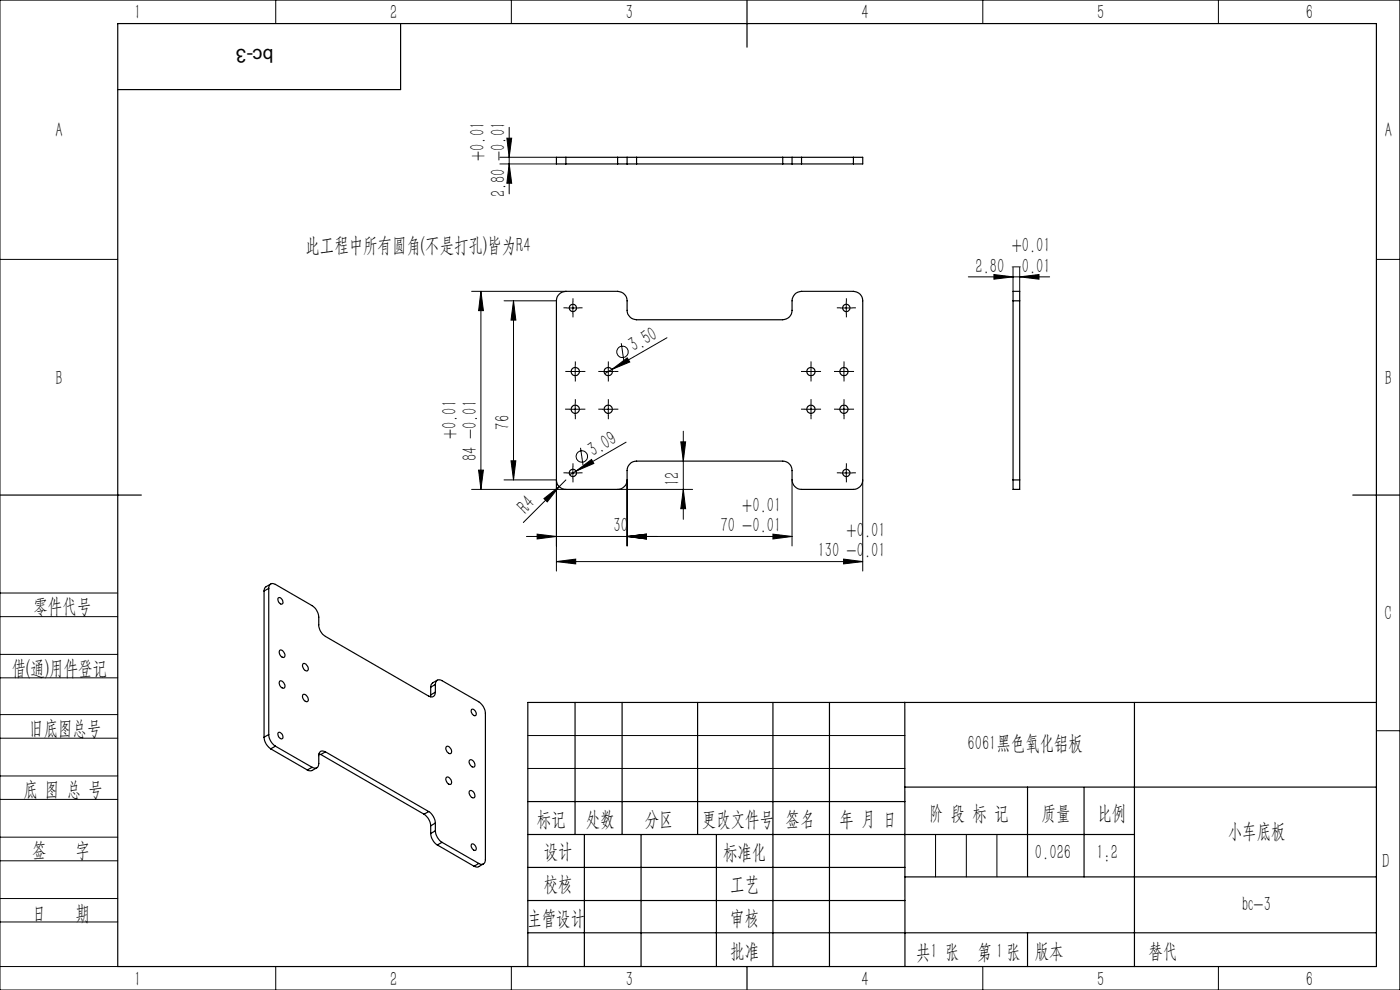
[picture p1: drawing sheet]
<svg xmlns="http://www.w3.org/2000/svg" width="297mm" height="210mm" viewBox="0 0 297 210" stroke-linecap="round" stroke-linejoin="round" font-family="sans-serif">
<g fill="none" stroke="#000" stroke-width=".25">
<path d="M25 5h267v200h-267zM85 5v14h-60M158.5 0v10M120.1 33.4h-2.1v1.4h2.1M120.1 34.8h10.9M120.1 33.4h10.9M120.1 33.4v1.4M131 34.8h2M131 33.4h2M131 33.4v1.4M133 34.8h2M133 33.4h2"/>
<path d="M133 33.4v1.4M135 34.8h31.1M135 33.4h31.1M135 33.4v1.4M166.1 34.8h1.9M166.1 33.4h1.9M166.1 33.4v1.4M168 34.8h2M168 33.4h2M168 33.4v1.4M170 33.4v1.4M170 34.8h11"/>
<path d="M170 33.4h11M181 33.4h2v1.4h-2M181 33.4v1.4M118.6 62.4l.7-.4 .8-.2h10.9a2.05 2.05 0 0 1 2 2v2a2.05 2.05 0 0 0 2 2h31.1a1.99 1.99 0 0 0 1.9-2v-2a2.05 2.05 0 0 1 2-2h11a1.99 1.99 0 0 1 2 2v38a1.99 1.99 0 0 1-2 2h-11a2.05 2.05 0 0 1-2-2v-2a1.99 1.99 0 0 0-1.9-2h-31.1a2.05 2.05 0 0 0-2 2v2a2.05 2.05 0 0 1-2 2h-10.9a2.05 2.05 0 0 1-2.1-2v-38a1.78 1.78 0 0 1 .6-1.4zM214.9 63.8v-2h1.4v2M214.9 63.8h1.4M214.9 63.8v38M216.3 63.8v38M0 105h30M214.9 101.8v2h1.4v-2M214.9 101.8h1.4M287 105h10"/>
<path d="M56 125.4v31M57 124.8a.88 .88 0 0 1 .4-.9 .88 .88 0 0 1 1 .1l7.8 4.5a3.2 3.2 0 0 1 1.4 2.4 4.7 4.7 0 0 0 .2 2.7l.7 1 .5 .4 21.9 12.7a.88 .88 0 0 0 1 0 .88 .88 0 0 0 .5-.9M57 124.8v31M57 124.8l-1 .6M57.4 123.9l-1.1 .7-.3 .8M59 126.9a.8 .8 0 0 1 .9 .3 .8 .8 0 0 1-.1 1 .96 .96 0 0 1-.8-1.3zM59.3 138a.84 .84 0 0 1 1.1 .8 .49 .49 0 0 1-.2 .7 .49 .49 0 0 1-.7-.4l-.3-.6zM56 156.4a3.2 3.2 0 0 0 1.4 2.4M57 155.8a3.2 3.2 0 0 0 1.4 2.5M57 155.8l-1 .6M57.4 158.8l7.8 4.5M58.4 158.3l7.8 4.5"/>
<path d="M58.4 158.3l-1 .5M59 155.4a.8 .8 0 0 1 .9 .4 .8 .8 0 0 1-.1 .9 .96 .96 0 0 1-.8-1.3zM59.3 144.5a.98 .98 0 0 1 1 1.4 1.01 1.01 0 0 1-1-1.4zM64.3 147.3a.98 .98 0 0 1 .9 1.5 1.01 1.01 0 0 1-.9-1.5zM64.3 140.8a.84 .84 0 0 1 1.1 .8 .49 .49 0 0 1-.3 .7 .49 .49 0 0 1-.6-.4l-.3-.6zM67.7 159.9l.4 .1M69 159.5a.85 .85 0 0 0-1-.1 .85 .85 0 0 0-.4 .9v1.7a.86 .86 0 0 1-.4 .9 .86 .86 0 0 1-1-.1M69 159.5l21.9 12.6M69 159.5l-.9 .5M91.4 147.4l-.1 .4M91.4 145.8v1.6M92.4 145.2a.86 .86 0 0 1 .4-.9 .86 .86 0 0 1 1 .1l7.8 4.5a3.2 3.2 0 0 1 1.4 2.4v31a.86 .86 0 0 1-.4 1 .86 .86 0 0 1-1-.1"/>
<path d="M92.4 145.2v1.6M92.4 146.8l-1 .6M92.4 145.2l-1 .6M92.8 144.3l-1.2 .7-.2 .8M94.7 158.4a.96 .96 0 0 1 .9 .4 .96 .96 0 0 1 0 1 1.01 1.01 0 0 1-.9-1.4zM100 150.5a.8 .8 0 0 1 .9 .4 .8 .8 0 0 1-.1 .9 1.01 1.01 0 0 1-.8-1.3zM122 149v28M132 149v28M148 149v28M164 149v56M176 149v56M191.9 149l.1 56"/>
<path d="M240.7 149v56M292 149h-180v56M66.2 162.8l-1 .5M67.2 162.9l-1.2 .6-.8-.2M68.1 160l21.9 12.7M90 172.7a3.2 3.2 0 0 1 1.4 2.5M90.9 172.1a3.2 3.2 0 0 1 1.5 2.5M90.9 172.1l-.9 .6M91.4 176.8a3.2 3.2 0 0 0 1.4 2.4M91.4 175.2v1.6M92.4 176.2a3.2 3.2 0 0 0 1.4 2.5M92.4 174.6v1.6"/>
<path d="M92.4 176.2l-1 .6M92.4 174.6l-1 .6M92.8 179.2l7.8 4.6M93.8 178.7l7.8 4.5M93.8 178.7l-1 .5M94.7 164.9a.96 .96 0 0 1 .9 .4 .96 .96 0 0 1 0 1.1 1.01 1.01 0 0 1-.9-1.5zM99.6 161.2a.89 .89 0 0 1 1 .5 .89 .89 0 0 1-.1 1 1.12 1.12 0 0 1-.9-1.5zM99.6 167.8a.89 .89 0 0 1 1 .4 .89 .89 0 0 1-.1 1.1 1.12 1.12 0 0 1-.9-1.5zM100 179.1a.8 .8 0 0 1 .9 .4 .8 .8 0 0 1-.1 .9 1.01 1.01 0 0 1-.8-1.3zM112 177h128.7M112 170h80M124 177v28"/>
<path d="M136 177v28M152 177v28M191.9 167h100.1M218 167v18.9M230 167v19M101.6 183.2l-1 .6M102.6 183.3l-1.2 .6-.8-.1M112 197.9h180M112 184h80M112 191h80M192 186h100M218 197.9v7.1"/>
<path d="M158.5 205v5"/>
<circle cx="121.5" cy="65.3" r=".78"/>
<circle cx="122" cy="78.8" r=".88"/>
<circle cx="129" cy="78.8" r=".88"/>
<circle cx="172" cy="78.8" r=".88"/>
<circle cx="179" cy="78.8" r=".87"/>
<circle cx="179.5" cy="65.3" r=".78"/>
<circle cx="122" cy="86.8" r=".88"/>
<circle cx="129" cy="86.8" r=".88"/>
<circle cx="172" cy="86.8" r=".88"/>
<circle cx="179" cy="86.8" r=".87"/>
<circle cx="121.5" cy="100.3" r=".78"/>
<circle cx="179.5" cy="100.3" r=".78"/>
</g>
<g fill="none" stroke="#000" stroke-width=".21">
<path d="M0 0h297v210h-297zM58.5 0v5M108.5 0v5M208.5 0v5M258.5 0v5M106 33.4h12M106 34.8h12M107.5 29.3h1l-.5 4.1zM108 34.8l.5 4.1h-1zM108 27v14.1M0 55h25M205.4 58.7h17.3"/>
<path d="M210.9 58.2l4 .5-4 .5zM214.9 56.7v5.1M216.3 58.7l4.1-.5v1zM216.3 56.7v5.1M292 55h5M100 61.8h20.1M102 61.8l.6 4.1h-1.1zM102 61.8v42M106.9 63.8h11.1M108.9 63.8l.5 4.1h-1zM108.9 63.8v38M120.3 65.3h2.5"/>
<path d="M120.8 78.8h2.5M121.5 64.1v2.5M122 77.6v2.5M127.8 78.8h2.5M129 77.6v2.5M129.8 78.4l3.3-2.5 .5 .9zM129.8 78.4l-1.5 .9M131.8 72.8l.5 3.7M141.5 71.6l-11.7 6.8M170.8 78.8h2.5M172 77.6v2.5M177.8 78.8h2.5"/>
<path d="M178.3 65.3h2.5M179 77.6v2.5M179.5 64.1v2.5M101.5 99.7h1.1l-.6 4.1zM108.4 97.7h1l-.5 4.1zM120.8 86.8h2.5M121.5 99.1v2.5M122 85.6v2.5M122.2 99.9l3.3-2.4 .5 .8zM123.2 95l.5 3.7M127.8 86.8h2.5M129 85.6v2.5"/>
<path d="M132.8 93.8l-11.9 6.9M144.4 93.7h1.1l-.5 4.1zM145 91.5v18.7M170.8 86.8h2.5M172 85.6v2.5M177.8 86.8h2.5M179 85.6v2.5M179.5 99.1v2.5M100 103.8h20.1M106.9 101.8h11.1v19.3M111.7 113.8h56.3M113.9 113.3l4.1 .5-4.1 .5z"/>
<path d="M115.4 105.8l3.2-2.6-2.5 3.3zM118 119.1l4.1-.5v1zM118 119.1h65M120.1 101.8l-9.1 9M120.3 100.3h2.5M131 103.8h15.9M133 113.8l4.1-.5v1zM133 101.8v14M145 103.8l.5 4.1h-1.1zM164 113.3l4 .5-4 .5zM168 101.8v14M178.3 100.3h2.5"/>
<path d="M179 118.6l4 .5-4 .5zM183 101.8v19.3M0 138.8h25M0 125.8h25M0 130.8h25M0 143.8h25M0 156.6h25M0 151.6h25M112 156h80M292 155h5M0 169.6h25M0 164.6h25"/>
<path d="M0 177.6h25M112 163h80M198.5 177v9M205 177v9M211.5 177v9M0 182.6h25M0 190.6h25M0 195.6h25M0 205h25M58.5 205v5M108.5 205v5M208.5 205v5"/>
<path d="M258.5 205v5"/>
<circle cx="132.1" cy="74.6" r="1.2"/>
<circle cx="123.4" cy="96.8" r="1.21"/>
</g>
<g fill="none" stroke="#000" stroke-width=".21" stroke-dasharray="30.5 1.3 1.3 1.3" stroke-linecap="butt">
<path d="M120.3 65.3h-.8M120.8 78.8h-.9M121.6 64v-.7M121.6 66.5v.8M122.1 77.5v-.8M122.8 65.3h.8M123.3 78.8h.9M127.8 78.8h-.9M129.1 77.5v-.8M130.3 78.8h.9M170.8 78.8h-.9M172.1 77.5v-.8"/>
<path d="M173.3 78.8h.9M177.8 78.8h-.9M178.3 65.3h-.8M179.1 77.5v-.8M179.6 64v-.7M179.6 66.5v.8M180.3 78.8h.9M180.8 65.3h.8M120.8 86.8h-.9M121.6 99v-.7M122.1 85.5v-.8M122.1 88v.9"/>
<path d="M122.1 80v.9M123.3 86.8h.9M127.8 86.8h-.9M129.1 80v.9M129.1 85.5v-.8M129.1 88v.9M130.3 86.8h.9M170.8 86.8h-.9M172.1 80v.9M172.1 85.5v-.8M172.1 88v.9M173.3 86.8h.9"/>
<path d="M177.8 86.8h-.9M179.1 80v.9M179.1 85.5v-.8M179.1 88v.9M179.6 99v-.7M180.3 86.8h.9M120.3 100.3h-.8M121.6 101.5v.8M122.8 100.3h.8M178.3 100.3h-.8M179.6 101.5v.8M180.8 100.3h.8"/>
</g>
<g fill="#000">
<path d="M129.8 78.4l3.3-2.5 .5 .9zM122.2 99.9l3.3-2.4 .5 .8zM115.4 105.8l3.2-2.6-2.5 3.3z"/>
<path d="M216.3 58.7l4.1-.5v1zM210.9 58.2l4 .5-4 .5z"/>
<path d="M108.9 63.8l.5 4.1h-1zM108.4 97.7h1l-.5 4.1zM102 61.8l.6 4.1h-1.1zM101.5 99.7h1.1l-.6 4.1zM107.5 29.3h1l-.5 4.1zM108 34.8l.5 4.1h-1z"/>
<path d="M118 119.1l4.1-.5v1zM179 118.6l4 .5-4 .5zM113.9 113.3l4.1 .5-4.1 .5zM133 113.8l4.1-.5v1zM133 113.8l4.1-.5v1zM164 113.3l4 .5-4 .5z"/>
<path d="M145 103.8l.5 4.1h-1.1zM144.4 93.7h1.1l-.5 4.1z"/>
</g>
<g font-size="4.4">
<text x="28.5" y="4.1">1</text>
<text x="82.7" y="4.1">2</text>
<text x="132.7" y="4.1">3</text>
<text x="182.7" y="4.1">4</text>
<text x="232.7" y="4.1">5</text>
<text x="277" y="4.1">6</text>
<text x="11.7" y="29.1">A</text>
<text x="293.8" y="29.1">A</text>
<text x="102.8" y="34.2" transform="rotate(-90 102.8 34.2)">+0.01</text>
<text x="107.2" y="34.2" transform="rotate(-90 107.2 34.2)">-0.01</text>
<text x="107.2" y="41.8" transform="rotate(-90 107.2 41.8)">2.80</text>
<text x="64.8" y="53.4">此工程中所有圆角(不是打孔)皆为R4</text>
<text x="214.6" y="53.5">+0.01</text>
<text x="207" y="57.8">2.80 -</text>
<text x="216.8" y="57.8">0.01</text>
<text x="134.5" y="74.8" transform="rotate(-30 134.5 74.8)">3.50</text>
<text x="11.7" y="81.6">B</text>
<text x="293.8" y="81.6">B</text>
<text x="96.8" y="93.2" transform="rotate(-90 96.8 93.2)">+0.01</text>
<text x="108.1" y="91.1" transform="rotate(-90 108.1 91.1)">76</text>
<text x="101.2" y="97.8" transform="rotate(-90 101.2 97.8)">84 -0.01</text>
<text x="125.8" y="96.9" transform="rotate(-30 125.8 96.9)">3.09</text>
<text x="144.1" y="103.1" transform="rotate(-90 144.1 103.1)">12</text>
<text x="111.5" y="109.1" transform="rotate(-45 111.5 109.1)">R4</text>
<text x="130.2" y="112.9">30</text>
<text x="152.9" y="112.9">70 -0.01</text>
<text x="157.5" y="108.6">+0.01</text>
<text x="179.6" y="113.9">+0.01</text>
<text x="173.5" y="118.2">130 -0.01</text>
<text x="7.1" y="130.1">零件代号</text>
<text x="293.7" y="131.6">C</text>
<text x="2.5" y="143.2">借(通)用件登记</text>
<text x="6.2" y="155.8">旧底图总号</text>
<text x="205.3" y="159.1">6061黑色氧化铝板</text>
<text x="5" y="168.9">底 图 总 号</text>
<text x="197.1" y="173.8">阶 段 标 记</text>
<text x="221" y="173.8">质量</text>
<text x="232.8" y="173.8">比例</text>
<text x="113.9" y="175.2">标记</text>
<text x="124.3" y="175.2">处数</text>
<text x="136.8" y="175.2">分区</text>
<text x="148.9" y="175.2">更改文件号</text>
<text x="166.7" y="175.2">签名</text>
<text x="178.1" y="175.2">年 月 日</text>
<text x="260.5" y="177.8">小车底板</text>
<text x="6.8" y="181.9">签</text>
<text x="16" y="181.9">字</text>
<text x="115.3" y="182.1">设计</text>
<text x="153.4" y="182.2">标准化</text>
<text x="219.6" y="182.1">0.026</text>
<text x="232.6" y="182.1">1:2</text>
<text x="293.2" y="184.1">D</text>
<text x="115.3" y="189">校核</text>
<text x="154.9" y="189">工艺</text>
<text x="6.8" y="195.2">日</text>
<text x="16" y="195.2">期</text>
<text x="111.9" y="196.2">主管设计</text>
<text x="154.9" y="196.2">审核</text>
<text x="263.6" y="193.2">bc-3</text>
<text x="154.9" y="203.1">批准</text>
<text x="194.4" y="203.4">共 张</text>
<text x="197.4" y="203.1">1</text>
<text x="207.4" y="203.4">第 张</text>
<text x="211.3" y="203.1">1</text>
<text x="219.5" y="203.1">版本</text>
<text x="243.6" y="203.1">替代</text>
<text x="28.5" y="209.1">1</text>
<text x="82.7" y="209.1">2</text>
<text x="132.7" y="209.1">3</text>
<text x="182.7" y="209.1">4</text>
<text x="232.7" y="209.1">5</text>
<text x="277" y="209.1">6</text>
</g>
<text font-size="4.1" x="58" y="10.4" transform="rotate(-180 58 10.4)">bc-3</text>
</svg>
